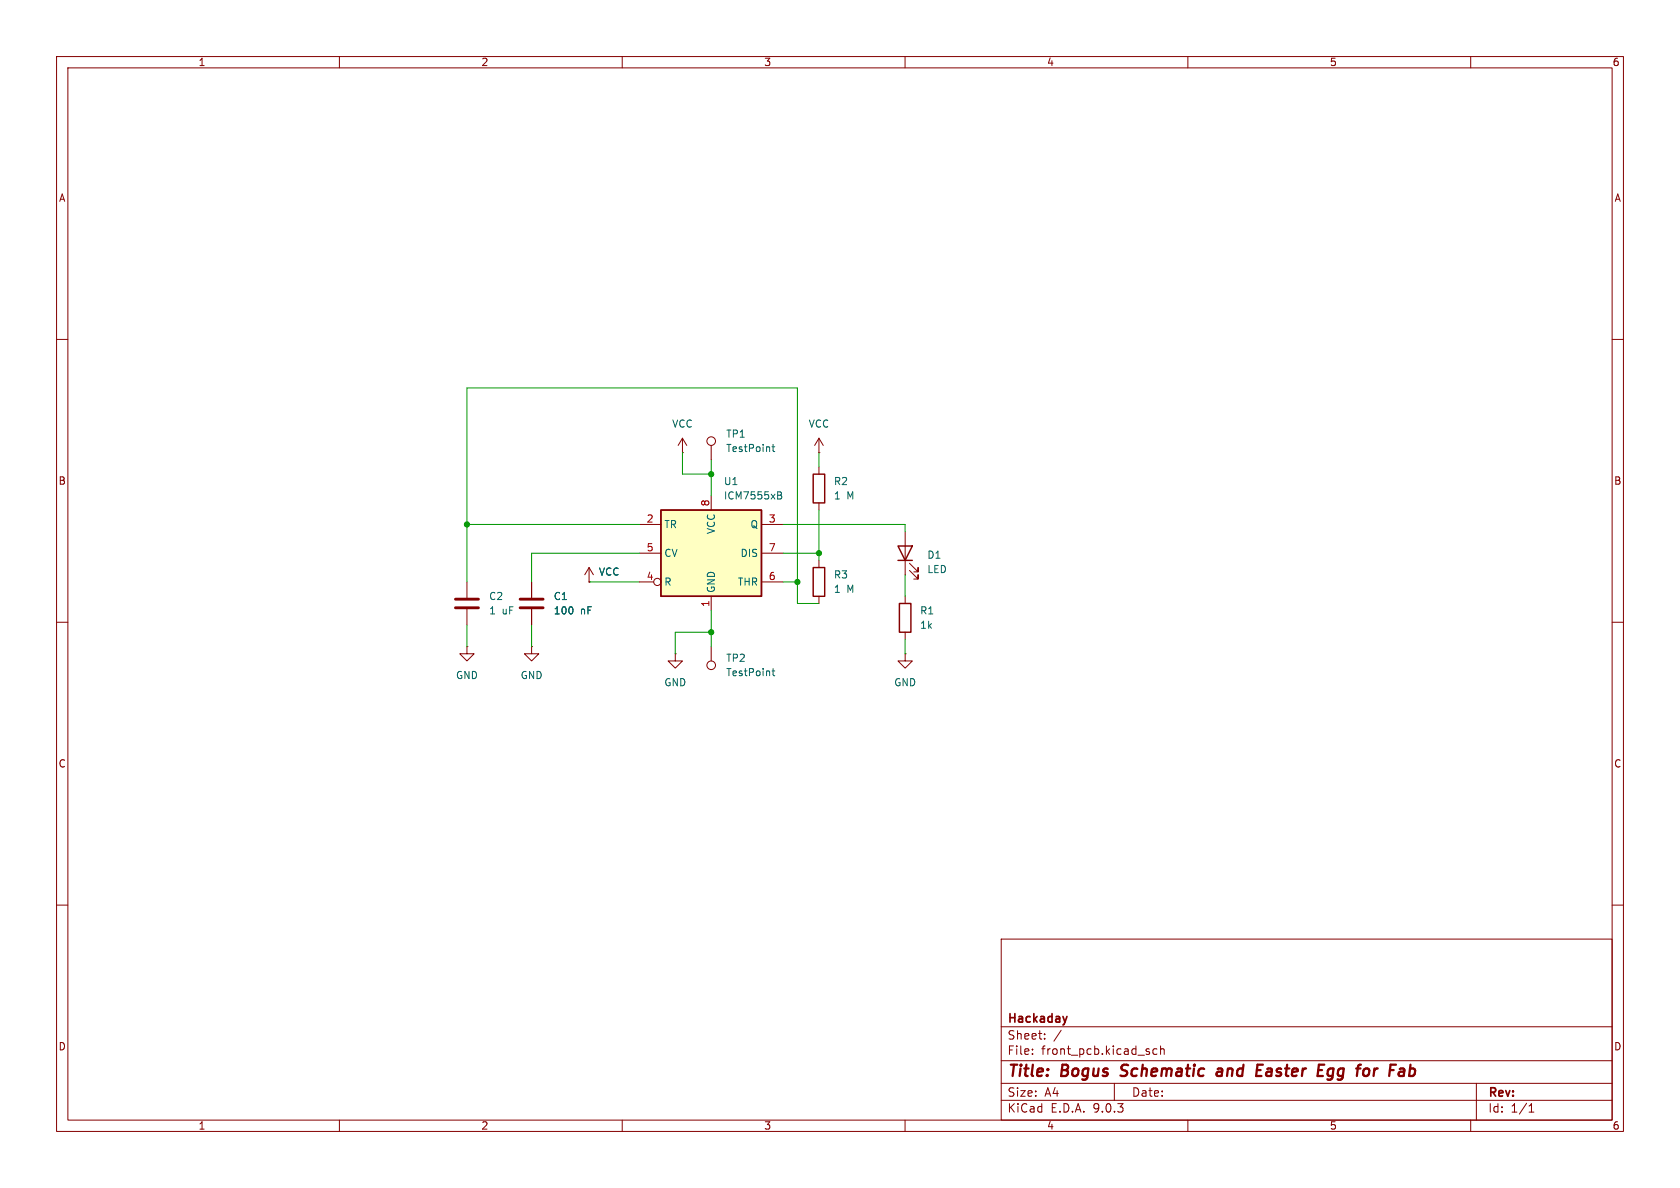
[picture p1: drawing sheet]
(kicad_sch
 (version 20250114)
 (generator "eeschema")
 (generator_version "9.0")
 (paper "A4")
 (title_block
  (title "Bogus Schematic and Easter Egg for Fab")
  (company "Hackaday"))
 (lib_symbols
  (symbol "Connector:TestPoint"
   (pin_numbers (hide yes))
   (pin_names
    (offset 0.762) (hide yes)) (exclude_from_sim no) (in_bom yes) (on_board yes)
   (property "Reference" "TP" (at 0 6.858 0) (effects (font (size 1.27 1.27))))
   (property "Value" "TestPoint" (at 0 5.08 0) (effects (font (size 1.27 1.27))))
   (property "Footprint" "" (at 5.08 0 0) (effects (font (size 1.27 1.27)) (hide yes)))
   (property "Datasheet" "~" (at 5.08 0 0) (effects (font (size 1.27 1.27)) (hide yes)))
   (property "Description" "test point" (at 0 0 0) (effects (font (size 1.27 1.27)) (hide yes)))
   (symbol "TestPoint_0_1"
    (circle (center 0 3.302) (radius 0.762) (stroke (width 0) (type default)) (fill (type none))))
   (symbol "TestPoint_1_1"
    (pin passive line (at 0 0 90) (length 2.54) (name "1" (effects (font (size 1.27 1.27)))) (number "1" (effects (font (size 1.27 1.27))))))
   (embedded_fonts no))
  (symbol "Device:C"
   (pin_numbers (hide yes))
   (pin_names
    (offset 0.254)) (exclude_from_sim no) (in_bom yes) (on_board yes)
   (property "Reference" "C" (at 0.635 2.54 0) (effects (font (size 1.27 1.27)) (justify left)))
   (property "Value" "C" (at 0.635 -2.54 0) (effects (font (size 1.27 1.27)) (justify left)))
   (property "Footprint" "" (at 0.9652 -3.81 0) (effects (font (size 1.27 1.27)) (hide yes)))
   (property "Datasheet" "~" (at 0 0 0) (effects (font (size 1.27 1.27)) (hide yes)))
   (property "Description" "Unpolarized capacitor" (at 0 0 0) (effects (font (size 1.27 1.27)) (hide yes)))
   (symbol "C_0_1"
    (polyline (pts (xy -2.032 0.762) (xy 2.032 0.762)) (stroke (width 0.508) (type default)) (fill (type none)))
    (polyline (pts (xy -2.032 -0.762) (xy 2.032 -0.762)) (stroke (width 0.508) (type default)) (fill (type none))))
   (symbol "C_1_1"
    (pin passive line (at 0 3.81 270) (length 2.794) (name "~" (effects (font (size 1.27 1.27)))) (number "1" (effects (font (size 1.27 1.27)))))
    (pin passive line (at 0 -3.81 90) (length 2.794) (name "~" (effects (font (size 1.27 1.27)))) (number "2" (effects (font (size 1.27 1.27))))))
   (embedded_fonts no))
  (symbol "Device:LED"
   (pin_numbers (hide yes))
   (pin_names
    (offset 1.016) (hide yes)) (exclude_from_sim no) (in_bom yes) (on_board yes)
   (property "Reference" "D" (at 0 2.54 0) (effects (font (size 1.27 1.27))))
   (property "Value" "LED" (at 0 -2.54 0) (effects (font (size 1.27 1.27))))
   (property "Footprint" "" (at 0 0 0) (effects (font (size 1.27 1.27)) (hide yes)))
   (property "Datasheet" "~" (at 0 0 0) (effects (font (size 1.27 1.27)) (hide yes)))
   (property "Description" "Light emitting diode" (at 0 0 0) (effects (font (size 1.27 1.27)) (hide yes)))
   (property "Sim.Pins" "1=K 2=A" (at 0 0 0) (effects (font (size 1.27 1.27)) (hide yes)))
   (symbol "LED_0_1"
    (polyline (pts (xy -3.048 -0.762) (xy -4.572 -2.286) (xy -3.81 -2.286) (xy -4.572 -2.286) (xy -4.572 -1.524)) (stroke (width 0) (type default)) (fill (type none)))
    (polyline (pts (xy -1.778 -0.762) (xy -3.302 -2.286) (xy -2.54 -2.286) (xy -3.302 -2.286) (xy -3.302 -1.524)) (stroke (width 0) (type default)) (fill (type none)))
    (polyline (pts (xy -1.27 0) (xy 1.27 0)) (stroke (width 0) (type default)) (fill (type none)))
    (polyline (pts (xy -1.27 -1.27) (xy -1.27 1.27)) (stroke (width 0.254) (type default)) (fill (type none)))
    (polyline (pts (xy 1.27 -1.27) (xy 1.27 1.27) (xy -1.27 0) (xy 1.27 -1.27)) (stroke (width 0.254) (type default)) (fill (type none))))
   (symbol "LED_1_1"
    (pin passive line (at -3.81 0 0) (length 2.54) (name "K" (effects (font (size 1.27 1.27)))) (number "1" (effects (font (size 1.27 1.27)))))
    (pin passive line (at 3.81 0 180) (length 2.54) (name "A" (effects (font (size 1.27 1.27)))) (number "2" (effects (font (size 1.27 1.27))))))
   (embedded_fonts no))
  (symbol "Device:R"
   (pin_numbers (hide yes))
   (pin_names
    (offset 0)) (exclude_from_sim no) (in_bom yes) (on_board yes)
   (property "Reference" "R" (at 2.032 0 90) (effects (font (size 1.27 1.27))))
   (property "Value" "R" (at 0 0 90) (effects (font (size 1.27 1.27))))
   (property "Footprint" "" (at -1.778 0 90) (effects (font (size 1.27 1.27)) (hide yes)))
   (property "Datasheet" "~" (at 0 0 0) (effects (font (size 1.27 1.27)) (hide yes)))
   (property "Description" "Resistor" (at 0 0 0) (effects (font (size 1.27 1.27)) (hide yes)))
   (symbol "R_0_1"
    (rectangle (start -1.016 -2.54) (end 1.016 2.54) (stroke (width 0.254) (type default)) (fill (type none))))
   (symbol "R_1_1"
    (pin passive line (at 0 3.81 270) (length 1.27) (name "~" (effects (font (size 1.27 1.27)))) (number "1" (effects (font (size 1.27 1.27)))))
    (pin passive line (at 0 -3.81 90) (length 1.27) (name "~" (effects (font (size 1.27 1.27)))) (number "2" (effects (font (size 1.27 1.27))))))
   (embedded_fonts no))
  (symbol "Timer:ICM7555xB" (exclude_from_sim no) (in_bom yes) (on_board yes)
   (property "Reference" "U" (at -10.16 8.89 0) (effects (font (size 1.27 1.27)) (justify left)))
   (property "Value" "ICM7555xB" (at 2.54 8.89 0) (effects (font (size 1.27 1.27)) (justify left)))
   (property "Footprint" "Package_SO:SOIC-8_3.9x4.9mm_P1.27mm" (at 21.59 -10.16 0) (effects (font (size 1.27 1.27)) (hide yes)))
   (property "Datasheet" "http://www.intersil.com/content/dam/Intersil/documents/icm7/icm7555-56.pdf" (at 21.59 -10.16 0) (effects (font (size 1.27 1.27)) (hide yes)))
   (property "Description" "CMOS General Purpose Timer, 555 compatible, SOIC-8" (at 0 0 0) (effects (font (size 1.27 1.27)) (hide yes)))
   (symbol "ICM7555xB_0_0"
    (pin power_in line (at 0 10.16 270) (length 2.54) (name "VCC" (effects (font (size 1.27 1.27)))) (number "8" (effects (font (size 1.27 1.27)))))
    (pin power_in line (at 0 -10.16 90) (length 2.54) (name "GND" (effects (font (size 1.27 1.27)))) (number "1" (effects (font (size 1.27 1.27))))))
   (symbol "ICM7555xB_0_1"
    (rectangle (start -8.89 -7.62) (end 8.89 7.62) (stroke (width 0.254) (type default)) (fill (type background)))
    (rectangle (start -8.89 -7.62) (end 8.89 7.62) (stroke (width 0.254) (type default)) (fill (type background))))
   (symbol "ICM7555xB_1_1"
    (pin input line (at -12.7 5.08 0) (length 3.81) (name "TR" (effects (font (size 1.27 1.27)))) (number "2" (effects (font (size 1.27 1.27)))))
    (pin input line (at -12.7 0 0) (length 3.81) (name "CV" (effects (font (size 1.27 1.27)))) (number "5" (effects (font (size 1.27 1.27)))))
    (pin input inverted (at -12.7 -5.08 0) (length 3.81) (name "R" (effects (font (size 1.27 1.27)))) (number "4" (effects (font (size 1.27 1.27)))))
    (pin output line (at 12.7 5.08 180) (length 3.81) (name "Q" (effects (font (size 1.27 1.27)))) (number "3" (effects (font (size 1.27 1.27)))))
    (pin input line (at 12.7 0 180) (length 3.81) (name "DIS" (effects (font (size 1.27 1.27)))) (number "7" (effects (font (size 1.27 1.27)))))
    (pin input line (at 12.7 -5.08 180) (length 3.81) (name "THR" (effects (font (size 1.27 1.27)))) (number "6" (effects (font (size 1.27 1.27))))))
   (embedded_fonts no))
  (symbol "power:GND"
   (power)
   (pin_numbers (hide yes))
   (pin_names
    (offset 0) (hide yes)) (exclude_from_sim no) (in_bom yes) (on_board yes)
   (property "Reference" "#PWR" (at 0 -6.35 0) (effects (font (size 1.27 1.27)) (hide yes)))
   (property "Value" "GND" (at 0 -3.81 0) (effects (font (size 1.27 1.27))))
   (property "Footprint" "" (at 0 0 0) (effects (font (size 1.27 1.27)) (hide yes)))
   (property "Datasheet" "" (at 0 0 0) (effects (font (size 1.27 1.27)) (hide yes)))
   (property "Description" "Power symbol creates a global label with name \"GND\" , ground" (at 0 0 0) (effects (font (size 1.27 1.27)) (hide yes)))
   (symbol "GND_0_1"
    (polyline (pts (xy 0 0) (xy 0 -1.27) (xy 1.27 -1.27) (xy 0 -2.54) (xy -1.27 -1.27) (xy 0 -1.27)) (stroke (width 0) (type default)) (fill (type none))))
   (symbol "GND_1_1"
    (pin power_in line (at 0 0 270) (length 0) (name "~" (effects (font (size 1.27 1.27)))) (number "1" (effects (font (size 1.27 1.27))))))
   (embedded_fonts no))
  (symbol "power:VCC"
   (power)
   (pin_numbers (hide yes))
   (pin_names
    (offset 0) (hide yes)) (exclude_from_sim no) (in_bom yes) (on_board yes)
   (property "Reference" "#PWR" (at 0 -3.81 0) (effects (font (size 1.27 1.27)) (hide yes)))
   (property "Value" "VCC" (at 0 3.556 0) (effects (font (size 1.27 1.27))))
   (property "Footprint" "" (at 0 0 0) (effects (font (size 1.27 1.27)) (hide yes)))
   (property "Datasheet" "" (at 0 0 0) (effects (font (size 1.27 1.27)) (hide yes)))
   (property "Description" "Power symbol creates a global label with name \"VCC\"" (at 0 0 0) (effects (font (size 1.27 1.27)) (hide yes)))
   (symbol "VCC_0_1"
    (polyline (pts (xy -0.762 1.27) (xy 0 2.54)) (stroke (width 0) (type default)) (fill (type none)))
    (polyline (pts (xy 0 2.54) (xy 0.762 1.27)) (stroke (width 0) (type default)) (fill (type none)))
    (polyline (pts (xy 0 0) (xy 0 2.54)) (stroke (width 0) (type default)) (fill (type none))))
   (symbol "VCC_1_1"
    (pin power_in line (at 0 0 90) (length 0) (name "~" (effects (font (size 1.27 1.27)))) (number "1" (effects (font (size 1.27 1.27))))))
   (embedded_fonts no)))
 (junction
  (at 140.97 102.87)
  (diameter 0)
  (color 0 0 0 0))
 (junction
  (at 82.55 92.71)
  (diameter 0)
  (color 0 0 0 0))
 (junction
  (at 125.73 111.76)
  (diameter 0)
  (color 0 0 0 0))
 (junction
  (at 144.78 97.79)
  (diameter 0)
  (color 0 0 0 0))
 (junction
  (at 125.73 83.82)
  (diameter 0)
  (color 0 0 0 0))
 (wire
  (pts (xy 160.02 113.03) (xy 160.02 115.57))
  (stroke (width 0) (type default)))
 (wire
  (pts (xy 119.38 115.57) (xy 119.38 111.76))
  (stroke (width 0) (type default)))
 (wire
  (pts (xy 104.14 102.87) (xy 113.03 102.87))
  (stroke (width 0) (type default)))
 (wire
  (pts (xy 144.78 106.68) (xy 140.97 106.68))
  (stroke (width 0) (type default)))
 (wire
  (pts (xy 160.02 101.6) (xy 160.02 105.41))
  (stroke (width 0) (type default)))
 (wire
  (pts (xy 160.02 92.71) (xy 160.02 93.98))
  (stroke (width 0) (type default)))
 (wire
  (pts (xy 82.55 110.49) (xy 82.55 114.3))
  (stroke (width 0) (type default)))
 (wire
  (pts (xy 140.97 68.58) (xy 140.97 102.87))
  (stroke (width 0) (type default)))
 (wire
  (pts (xy 125.73 111.76) (xy 125.73 114.3))
  (stroke (width 0) (type default)))
 (wire
  (pts (xy 119.38 111.76) (xy 125.73 111.76))
  (stroke (width 0) (type default)))
 (wire
  (pts (xy 140.97 102.87) (xy 138.43 102.87))
  (stroke (width 0) (type default)))
 (wire
  (pts (xy 144.78 97.79) (xy 144.78 99.06))
  (stroke (width 0) (type default)))
 (wire
  (pts (xy 120.65 83.82) (xy 125.73 83.82))
  (stroke (width 0) (type default)))
 (wire
  (pts (xy 138.43 92.71) (xy 160.02 92.71))
  (stroke (width 0) (type default)))
 (wire
  (pts (xy 82.55 92.71) (xy 82.55 102.87))
  (stroke (width 0) (type default)))
 (wire
  (pts (xy 93.98 110.49) (xy 93.98 114.3))
  (stroke (width 0) (type default)))
 (wire
  (pts (xy 144.78 80.01) (xy 144.78 82.55))
  (stroke (width 0) (type default)))
 (wire
  (pts (xy 120.65 80.01) (xy 120.65 83.82))
  (stroke (width 0) (type default)))
 (wire
  (pts (xy 140.97 106.68) (xy 140.97 102.87))
  (stroke (width 0) (type default)))
 (wire
  (pts (xy 93.98 97.79) (xy 93.98 102.87))
  (stroke (width 0) (type default)))
 (wire
  (pts (xy 82.55 68.58) (xy 82.55 92.71))
  (stroke (width 0) (type default)))
 (wire
  (pts (xy 113.03 97.79) (xy 93.98 97.79))
  (stroke (width 0) (type default)))
 (wire
  (pts (xy 138.43 97.79) (xy 144.78 97.79))
  (stroke (width 0) (type default)))
 (wire
  (pts (xy 113.03 92.71) (xy 82.55 92.71))
  (stroke (width 0) (type default)))
 (wire
  (pts (xy 125.73 83.82) (xy 125.73 87.63))
  (stroke (width 0) (type default)))
 (wire
  (pts (xy 82.55 68.58) (xy 140.97 68.58))
  (stroke (width 0) (type default)))
 (wire
  (pts (xy 144.78 90.17) (xy 144.78 97.79))
  (stroke (width 0) (type default)))
 (wire
  (pts (xy 125.73 107.95) (xy 125.73 111.76))
  (stroke (width 0) (type default)))
 (wire
  (pts (xy 125.73 81.28) (xy 125.73 83.82))
  (stroke (width 0) (type default)))
 (symbol
  (lib_id "Timer:ICM7555xB")
  (at 125.73 97.79 0)
  (unit 1)
  (exclude_from_sim no)
  (in_bom yes)
  (on_board yes)
  (dnp no)
  (fields_autoplaced yes)
  (property "Reference" "U1" (at 127.8733 85.09 0) (effects (font (size 1.27 1.27)) (justify left)))
  (property "Value" "ICM7555xB" (at 127.8733 87.63 0) (effects (font (size 1.27 1.27)) (justify left)))
  (property "Footprint" "Package_SO:SOIC-8_3.9x4.9mm_P1.27mm" (at 147.32 107.95 0) (effects (font (size 1.27 1.27)) (hide yes)))
  (property "Datasheet" "http://www.intersil.com/content/dam/Intersil/documents/icm7/icm7555-56.pdf" (at 147.32 107.95 0) (effects (font (size 1.27 1.27)) (hide yes)))
  (property "Description" "CMOS General Purpose Timer, 555 compatible, SOIC-8" (at 125.73 97.79 0) (effects (font (size 1.27 1.27)) (hide yes)))
  (pin "6")
  (pin "2")
  (pin "8")
  (pin "7")
  (pin "1")
  (pin "4")
  (pin "3")
  (pin "5"))
 (symbol
  (lib_id "Device:R")
  (at 160.02 109.22 0)
  (unit 1)
  (exclude_from_sim no)
  (in_bom yes)
  (on_board yes)
  (dnp no)
  (fields_autoplaced yes)
  (property "Reference" "R1" (at 162.56 107.9499 0) (effects (font (size 1.27 1.27)) (justify left)))
  (property "Value" "1k" (at 162.56 110.4899 0) (effects (font (size 1.27 1.27)) (justify left)))
  (property "Footprint" "Resistor_SMD:R_0805_2012Metric_Pad1.20x1.40mm_HandSolder" (at 158.242 109.22 90) (effects (font (size 1.27 1.27)) (hide yes)))
  (property "Datasheet" "~" (at 160.02 109.22 0) (effects (font (size 1.27 1.27)) (hide yes)))
  (property "Description" "Resistor" (at 160.02 109.22 0) (effects (font (size 1.27 1.27)) (hide yes)))
  (pin "2")
  (pin "1"))
 (symbol
  (lib_id "power:GND")
  (at 82.55 114.3 0)
  (unit 1)
  (exclude_from_sim no)
  (in_bom yes)
  (on_board yes)
  (dnp no)
  (fields_autoplaced yes)
  (property "Reference" "#PWR05" (at 82.55 120.65 0) (effects (font (size 1.27 1.27)) (hide yes)))
  (property "Value" "GND" (at 82.55 119.38 0) (effects (font (size 1.27 1.27))))
  (property "Footprint" "" (at 82.55 114.3 0) (effects (font (size 1.27 1.27)) (hide yes)))
  (property "Datasheet" "" (at 82.55 114.3 0) (effects (font (size 1.27 1.27)) (hide yes)))
  (property "Description" "Power symbol creates a global label with name \"GND\" , ground" (at 82.55 114.3 0) (effects (font (size 1.27 1.27)) (hide yes)))
  (pin "1"))
 (symbol
  (lib_id "power:GND")
  (at 119.38 115.57 0)
  (unit 1)
  (exclude_from_sim no)
  (in_bom yes)
  (on_board yes)
  (dnp no)
  (fields_autoplaced yes)
  (property "Reference" "#PWR01" (at 119.38 121.92 0) (effects (font (size 1.27 1.27)) (hide yes)))
  (property "Value" "GND" (at 119.38 120.65 0) (effects (font (size 1.27 1.27))))
  (property "Footprint" "" (at 119.38 115.57 0) (effects (font (size 1.27 1.27)) (hide yes)))
  (property "Datasheet" "" (at 119.38 115.57 0) (effects (font (size 1.27 1.27)) (hide yes)))
  (property "Description" "Power symbol creates a global label with name \"GND\" , ground" (at 119.38 115.57 0) (effects (font (size 1.27 1.27)) (hide yes)))
  (pin "1"))
 (symbol
  (lib_id "Device:C")
  (at 82.55 106.68 0)
  (unit 1)
  (exclude_from_sim no)
  (in_bom yes)
  (on_board yes)
  (dnp no)
  (fields_autoplaced yes)
  (property "Reference" "C2" (at 86.36 105.4099 0) (effects (font (size 1.27 1.27)) (justify left)))
  (property "Value" "1 uF" (at 86.36 107.9499 0) (effects (font (size 1.27 1.27)) (justify left)))
  (property "Footprint" "Capacitor_SMD:C_0805_2012Metric_Pad1.18x1.45mm_HandSolder" (at 83.5152 110.49 0) (effects (font (size 1.27 1.27)) (hide yes)))
  (property "Datasheet" "~" (at 82.55 106.68 0) (effects (font (size 1.27 1.27)) (hide yes)))
  (property "Description" "Unpolarized capacitor" (at 82.55 106.68 0) (effects (font (size 1.27 1.27)) (hide yes)))
  (pin "2")
  (pin "1"))
 (symbol
  (lib_id "power:VCC")
  (at 120.65 80.01 0)
  (mirror y)
  (unit 1)
  (exclude_from_sim no)
  (in_bom yes)
  (on_board yes)
  (dnp no)
  (property "Reference" "#PWR02" (at 120.65 83.82 0) (effects (font (size 1.27 1.27)) (hide yes)))
  (property "Value" "VCC" (at 120.65 74.93 0) (effects (font (size 1.27 1.27))))
  (property "Footprint" "" (at 120.65 80.01 0) (effects (font (size 1.27 1.27)) (hide yes)))
  (property "Datasheet" "" (at 120.65 80.01 0) (effects (font (size 1.27 1.27)) (hide yes)))
  (property "Description" "Power symbol creates a global label with name \"VCC\"" (at 120.65 80.01 0) (effects (font (size 1.27 1.27)) (hide yes)))
  (pin "1"))
 (symbol
  (lib_id "Device:LED")
  (at 160.02 97.79 90)
  (unit 1)
  (exclude_from_sim no)
  (in_bom yes)
  (on_board yes)
  (dnp no)
  (fields_autoplaced yes)
  (property "Reference" "D1" (at 163.83 98.1074 90) (effects (font (size 1.27 1.27)) (justify right)))
  (property "Value" "LED" (at 163.83 100.6474 90) (effects (font (size 1.27 1.27)) (justify right)))
  (property "Footprint" "LED_SMD:LED_0805_2012Metric_Pad1.15x1.40mm_HandSolder" (at 160.02 97.79 0) (effects (font (size 1.27 1.27)) (hide yes)))
  (property "Datasheet" "~" (at 160.02 97.79 0) (effects (font (size 1.27 1.27)) (hide yes)))
  (property "Description" "Light emitting diode" (at 160.02 97.79 0) (effects (font (size 1.27 1.27)) (hide yes)))
  (property "Sim.Pins" "1=K 2=A" (at 160.02 97.79 0) (effects (font (size 1.27 1.27)) (hide yes)))
  (pin "1")
  (pin "2"))
 (symbol
  (lib_id "Device:R")
  (at 144.78 102.87 0)
  (unit 1)
  (exclude_from_sim no)
  (in_bom yes)
  (on_board yes)
  (dnp no)
  (fields_autoplaced yes)
  (property "Reference" "R3" (at 147.32 101.5999 0) (effects (font (size 1.27 1.27)) (justify left)))
  (property "Value" "1 M" (at 147.32 104.1399 0) (effects (font (size 1.27 1.27)) (justify left)))
  (property "Footprint" "Resistor_SMD:R_0805_2012Metric_Pad1.20x1.40mm_HandSolder" (at 143.002 102.87 90) (effects (font (size 1.27 1.27)) (hide yes)))
  (property "Datasheet" "~" (at 144.78 102.87 0) (effects (font (size 1.27 1.27)) (hide yes)))
  (property "Description" "Resistor" (at 144.78 102.87 0) (effects (font (size 1.27 1.27)) (hide yes)))
  (pin "1")
  (pin "2"))
 (symbol
  (lib_id "Connector:TestPoint")
  (at 125.73 81.28 0)
  (unit 1)
  (exclude_from_sim no)
  (in_bom yes)
  (on_board yes)
  (dnp no)
  (fields_autoplaced yes)
  (property "Reference" "TP1" (at 128.27 76.7079 0) (effects (font (size 1.27 1.27)) (justify left)))
  (property "Value" "TestPoint" (at 128.27 79.2479 0) (effects (font (size 1.27 1.27)) (justify left)))
  (property "Footprint" "TestPoint:TestPoint_Pad_2.5x2.5mm" (at 130.81 81.28 0) (effects (font (size 1.27 1.27)) (hide yes)))
  (property "Datasheet" "~" (at 130.81 81.28 0) (effects (font (size 1.27 1.27)) (hide yes)))
  (property "Description" "test point" (at 125.73 81.28 0) (effects (font (size 1.27 1.27)) (hide yes)))
  (pin "1"))
 (symbol
  (lib_id "power:VCC")
  (at 104.14 102.87 0)
  (unit 1)
  (exclude_from_sim no)
  (in_bom yes)
  (on_board yes)
  (dnp no)
  (property "Reference" "#PWR03" (at 104.14 106.68 0) (effects (font (size 1.27 1.27)) (hide yes)))
  (property "Value" "VCC" (at 107.696 101.092 0) (effects (font (size 1.27 1.27))))
  (property "Footprint" "" (at 104.14 102.87 0) (effects (font (size 1.27 1.27)) (hide yes)))
  (property "Datasheet" "" (at 104.14 102.87 0) (effects (font (size 1.27 1.27)) (hide yes)))
  (property "Description" "Power symbol creates a global label with name \"VCC\"" (at 104.14 102.87 0) (effects (font (size 1.27 1.27)) (hide yes)))
  (pin "1"))
 (symbol
  (lib_id "Connector:TestPoint")
  (at 125.73 114.3 180)
  (unit 1)
  (exclude_from_sim no)
  (in_bom yes)
  (on_board yes)
  (dnp no)
  (fields_autoplaced yes)
  (property "Reference" "TP2" (at 128.27 116.3319 0) (effects (font (size 1.27 1.27)) (justify right)))
  (property "Value" "TestPoint" (at 128.27 118.8719 0) (effects (font (size 1.27 1.27)) (justify right)))
  (property "Footprint" "TestPoint:TestPoint_Pad_2.5x2.5mm" (at 120.65 114.3 0) (effects (font (size 1.27 1.27)) (hide yes)))
  (property "Datasheet" "~" (at 120.65 114.3 0) (effects (font (size 1.27 1.27)) (hide yes)))
  (property "Description" "test point" (at 125.73 114.3 0) (effects (font (size 1.27 1.27)) (hide yes)))
  (pin "1"))
 (symbol
  (lib_id "power:GND")
  (at 93.98 114.3 0)
  (unit 1)
  (exclude_from_sim no)
  (in_bom yes)
  (on_board yes)
  (dnp no)
  (fields_autoplaced yes)
  (property "Reference" "#PWR04" (at 93.98 120.65 0) (effects (font (size 1.27 1.27)) (hide yes)))
  (property "Value" "GND" (at 93.98 119.38 0) (effects (font (size 1.27 1.27))))
  (property "Footprint" "" (at 93.98 114.3 0) (effects (font (size 1.27 1.27)) (hide yes)))
  (property "Datasheet" "" (at 93.98 114.3 0) (effects (font (size 1.27 1.27)) (hide yes)))
  (property "Description" "Power symbol creates a global label with name \"GND\" , ground" (at 93.98 114.3 0) (effects (font (size 1.27 1.27)) (hide yes)))
  (pin "1"))
 (symbol
  (lib_id "Device:R")
  (at 144.78 86.36 0)
  (unit 1)
  (exclude_from_sim no)
  (in_bom yes)
  (on_board yes)
  (dnp no)
  (fields_autoplaced yes)
  (property "Reference" "R2" (at 147.32 85.0899 0) (effects (font (size 1.27 1.27)) (justify left)))
  (property "Value" "1 M" (at 147.32 87.6299 0) (effects (font (size 1.27 1.27)) (justify left)))
  (property "Footprint" "Resistor_SMD:R_0805_2012Metric_Pad1.20x1.40mm_HandSolder" (at 143.002 86.36 90) (effects (font (size 1.27 1.27)) (hide yes)))
  (property "Datasheet" "~" (at 144.78 86.36 0) (effects (font (size 1.27 1.27)) (hide yes)))
  (property "Description" "Resistor" (at 144.78 86.36 0) (effects (font (size 1.27 1.27)) (hide yes)))
  (pin "1")
  (pin "2"))
 (symbol
  (lib_id "Device:C")
  (at 93.98 106.68 0)
  (unit 1)
  (exclude_from_sim no)
  (in_bom yes)
  (on_board yes)
  (dnp no)
  (fields_autoplaced yes)
  (property "Reference" "C1" (at 97.79 105.4099 0) (effects (font (size 1.27 1.27)) (justify left)))
  (property "Value" "100 nF" (at 97.79 107.9499 0) (effects (font (size 1.27 1.27)) (justify left)))
  (property "Footprint" "Capacitor_SMD:C_0805_2012Metric_Pad1.18x1.45mm_HandSolder" (at 94.9452 110.49 0) (effects (font (size 1.27 1.27)) (hide yes)))
  (property "Datasheet" "~" (at 93.98 106.68 0) (effects (font (size 1.27 1.27)) (hide yes)))
  (property "Description" "Unpolarized capacitor" (at 93.98 106.68 0) (effects (font (size 1.27 1.27)) (hide yes)))
  (pin "2")
  (pin "1"))
 (symbol
  (lib_id "power:GND")
  (at 160.02 115.57 0)
  (unit 1)
  (exclude_from_sim no)
  (in_bom yes)
  (on_board yes)
  (dnp no)
  (fields_autoplaced yes)
  (property "Reference" "#PWR06" (at 160.02 121.92 0) (effects (font (size 1.27 1.27)) (hide yes)))
  (property "Value" "GND" (at 160.02 120.65 0) (effects (font (size 1.27 1.27))))
  (property "Footprint" "" (at 160.02 115.57 0) (effects (font (size 1.27 1.27)) (hide yes)))
  (property "Datasheet" "" (at 160.02 115.57 0) (effects (font (size 1.27 1.27)) (hide yes)))
  (property "Description" "Power symbol creates a global label with name \"GND\" , ground" (at 160.02 115.57 0) (effects (font (size 1.27 1.27)) (hide yes)))
  (pin "1"))
 (symbol
  (lib_id "power:VCC")
  (at 144.78 80.01 0)
  (unit 1)
  (exclude_from_sim no)
  (in_bom yes)
  (on_board yes)
  (dnp no)
  (fields_autoplaced yes)
  (property "Reference" "#PWR07" (at 144.78 83.82 0) (effects (font (size 1.27 1.27)) (hide yes)))
  (property "Value" "VCC" (at 144.78 74.93 0) (effects (font (size 1.27 1.27))))
  (property "Footprint" "" (at 144.78 80.01 0) (effects (font (size 1.27 1.27)) (hide yes)))
  (property "Datasheet" "" (at 144.78 80.01 0) (effects (font (size 1.27 1.27)) (hide yes)))
  (property "Description" "Power symbol creates a global label with name \"VCC\"" (at 144.78 80.01 0) (effects (font (size 1.27 1.27)) (hide yes)))
  (pin "1"))
 (sheet_instances
  (path ""
   (page "1")))
 (embedded_fonts no))
